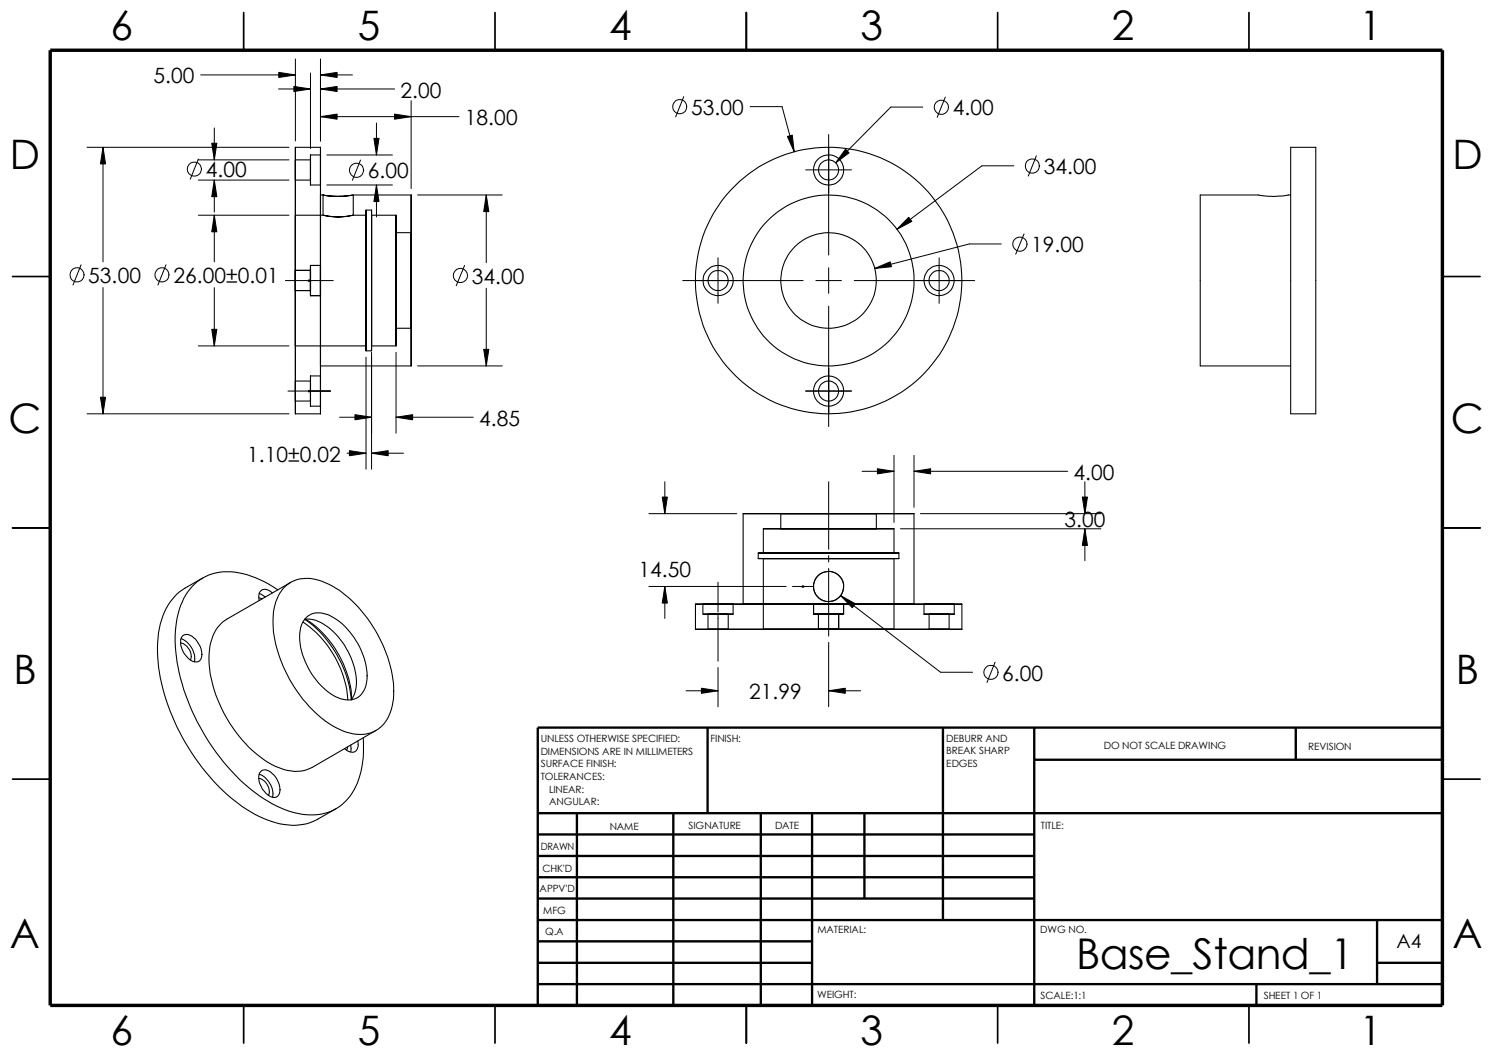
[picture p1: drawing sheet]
<svg xmlns="http://www.w3.org/2000/svg" width="297mm" height="210mm" viewBox="0 0 297 210" stroke-linecap="round" stroke-linejoin="round" font-family="sans-serif">
<g fill="none" stroke="#000" stroke-width=".34">
<path d="M48.5 2.5v7.5M98.5 2.5v7.5M148.5 2.5v7.5M198.5 2.5v7.5M248.5 2.5v7.5M2.5 55h7.5M286.9 55h7.5M2.5 105h7.5M286.9 105h7.5M2.5 154.9h7.5M286.9 154.9h7.5M48.5 199.9v7.5"/>
<path d="M98.5 199.9v7.5M148.5 199.9v7.5M198.5 199.9v7.5M248.5 199.9v7.5"/>
</g>
<g fill="none" stroke="#000" stroke-width=".47">
<path d="M140.8 144.7v17M187.6 144.7v38.3M205.7 151.1h81.2M205.7 144.7v55.2M257.8 144.7v6.4M286.9 144.7h-179.9v55.2M107 165.9h98.7M107 170.2h98.7M107 174.5h98.7M107 178.7h98.7M107 161.7h179.9M114.8 161.7v38.2"/>
<path d="M133.9 161.7v38.2M151.3 161.7v38.2M161.5 161.7v38.2M172 161.7v17M107 191.5h54.5M107 183h179.9M107 187.2h54.5M107 195.7h179.9M249.9 195.7v4.2M273.9 191.5h13M273.9 183v12.7"/>
</g>
<path d="M10 10h276.9v189.9h-276.9z" fill="none" stroke="#000" stroke-width=".68" stroke-linecap="butt"/>
<g fill="none" stroke="#000" stroke-width=".21">
<path d="M58.8 31.8v4zM58.8 29.3v53zM58.8 29.3h5M58.8 31.8h3M58.8 35.8h3M61.8 31.8v4zM61.8 30.8v6zM61.8 36.8h2M61.8 30.8h2M63.8 38.8v34zM63.8 29.3v53zM63.8 30.8v6z"/>
<path d="M63.8 38.8h.5v4h-5.5M64.3 38.8a17.9 17.9 0 0 0 6 0 15.4 15.4 0 0 1-6 0zM81.8 38.8v34zM81.8 38.8h-11.5v4h2.5M256.8 29.3h4.9v53h-4.9zM256.8 38.8a20.3 20.3 0 0 1-6.5 0h-11.5v34h18M58.8 53.8v4zM58.8 42.8v26zM58.8 53.8h3M58.8 57.8h3M61.8 53.8v4zM61.8 52.8v6z"/>
<path d="M61.8 58.8h2M61.8 52.8h2M63.8 52.8v6zM64.3 42.8a13.3 13.3 0 0 0 6 0 13.5 13.5 0 0 1-6 0zM72.8 42.8v26zM72.8 41.8v28zM72.8 41.8h1.1M73.9 42.8v26zM73.9 41.8v28zM73.9 42.8h4.9M78.8 42.8v26zM78.8 46.3v19z"/>
<path d="M78.8 46.3h3M81.8 46.3v19zM58.8 75.8v4zM58.8 75.8h3M58.8 79.8h3M58.8 68.8h14M61.8 75.8v4zM61.8 74.8v6zM61.8 74.8h2M63.8 74.8v6zM63.8 72.8h18M72.8 69.8h1.1"/>
<path d="M73.9 68.8h4.9M78.8 65.3h3M58.8 82.3h5M61.8 80.8h2M40.3 114.9l-3.5 2.1a11.9 11.9 0 0 0-5.3 8.8 35.2 35.2 0 0 0 4.8 20.8 38.7 38.7 0 0 0 14.4 15.3 14.2 14.2 0 0 0 10.9 1.7l1.3-.5 3.9-2.3M51.5 118.9l.7 .2M51.6 118.1l1.1 .6M54.2 117.9a1.62 1.62 0 0 0-2.5-.2l-.2 .8 .1 .9M55.2 117.3a18.2 18.2 0 0 0-10.8-3.6 9.6 9.6 0 0 0-8.5 6.8 23.9 23.9 0 0 0-.3 13.3 42.9 42.9 0 0 0 16.1 24.5 17.1 17.1 0 0 0 12.1 3.6 10 10 0 0 0 7.8-7.8 20.5 20.5 0 0 0 .7-7.4M56.3 117a6.7 6.7 0 0 1 7.8-1.4 22.2 22.2 0 0 1 10.7 9.9 23.9 23.9 0 0 1 3.5 13.5 7.6 7.6 0 0 1-4 6.5 8.6 8.6 0 0 1-7.5-.8 25.7 25.7 0 0 1-11.4-14.8 16.3 16.3 0 0 1-.3-10.8l.6-1.2zM57.8 115.8l-12.7 7.3a7.5 7.5 0 0 0-3.4 6 23.9 23.9 0 0 0 4.7 15.8 20.3 20.3 0 0 0 10.4 8.2 7.2 7.2 0 0 0 5.3-.5l12.7-7.4M147.8 102.2h34z"/>
<path d="M147.8 102.2v17.9M150.8 110h28zM150.8 111.1h28zM150.8 110v1.1M151.8 111.1h26zM151.8 105.2h26zM151.8 110h26zM151.8 105.2v4.8M151.8 111.1v14M155.3 102.2h19zM155.3 105.2h19zM155.3 102.2v3"/>
<path d="M174.3 102.2v3M177.8 105.2v4.8M177.8 111.1v14M178.8 110v1.1M181.8 102.2v17.9M35.9 127.9a2.61 2.61 0 0 1 1.9 3.3M36 127a4.3 4.3 0 0 1 2.7 4.6M36.3 126.5a1.54 1.54 0 0 1 2.2 .3 3.8 3.8 0 0 1 1.4 4.4 1.64 1.64 0 0 1-2.5-.3 4.3 4.3 0 0 1-1.4-3.9zM60.2 123.7a20.4 20.4 0 0 1 9 15.5M60.6 123.1a22 22 0 0 1 9.2 16.1M60.6 123.1a7.6 7.6 0 0 1 6.2 3 14.6 14.6 0 0 1 4.1 10.4l-.4 1.5-.6 1.1M60.7 123.1a20.3 20.3 0 0 1 9.2 16"/>
<path d="M61 122.8a4.3 4.3 0 0 1 5.2-.1 14.5 14.5 0 0 1 6.8 12.3 4 4 0 0 1-3.4 4.2 7.8 7.8 0 0 1-5.9-3 14.6 14.6 0 0 1-4.1-10.4l.2-1 .4-.9zM138.3 125.1h53zM138.3 120.1h53zM138.3 120.1v5M139.8 120.1v2M139.9 120.1h5.9zM139.9 122.1h5.9zM140.8 122.1h4.1zM140.8 125.1h4.1zM140.8 122.1v3M144.9 122.1v3M145.8 120.1v2"/>
<path d="M147.8 120.1h34zM151.8 125.1h26zM161.8 120.1h6zM161.8 122.1h6zM161.8 120.1v2M162.8 125.1h4zM162.8 122.1h4zM162.8 122.1v3M166.8 122.1v3M167.8 120.1v2M183.8 120.1h6zM183.8 122.1h6z"/>
<path d="M183.8 120.1v2M184.8 125.1h4zM184.8 122.1h4zM184.8 122.1v3M188.8 122.1v3M189.8 120.1v2M191.3 120.1v5M51.5 154.8a2.61 2.61 0 0 1 1.9 3.4M51.6 154a4.3 4.3 0 0 1 2.6 4.5M51.7 153.6a1.45 1.45 0 0 1 2.4 .2 3.8 3.8 0 0 1 1.3 4.3 1.41 1.41 0 0 1-2.2-.1 4.1 4.1 0 0 1-1.5-4.4zM69.1 148.5l-.1 .7M69.8 148.2v1.4"/>
<path d="M71.2 147.4a1.67 1.67 0 0 1-1.1 2.2l-.8-.2-.8-.5"/>
<circle cx="164.8" cy="33.8" r="3"/>
<circle cx="164.8" cy="33.8" r="2"/>
<circle cx="142.8" cy="55.8" r="3"/>
<circle cx="142.9" cy="55.8" r="2.01"/>
<circle cx="164.8" cy="55.8" r="9.5"/>
<circle cx="164.8" cy="55.8" r="17"/>
<circle cx="164.8" cy="55.8" r="26.5"/>
<circle cx="186.8" cy="55.8" r="2"/>
<circle cx="186.8" cy="55.8" r="3"/>
<circle cx="164.8" cy="77.8" r="3"/>
<circle cx="164.8" cy="77.8" r="2"/>
<circle cx="164.8" cy="116.6" r="2.99"/>
</g>
<g fill="none" stroke="#000" stroke-width=".2">
<path d="M39.9 14.9h18.9M55.4 17.7h6.4M58.8 11.7v16.3M61.8 14.5v15M63.8 17.7h14.7M63.8 11.7v16.3M63.8 14.9h6.3M136 19.2l-1.6 4M188 19.3l-1.6 4M17.3 29.3h40.2M20.5 29.3v22.8M39.5 31.6l-1.7 4"/>
<path d="M39.5 35.8h18M39.5 31.8h18M42.6 25.4v6.4M42.6 35.8v6.4M63.8 23.2h27.5M65 30.8h13.1M65 36.8h13.1M71.7 31.8l-1.6 4.1M74.9 24.5v6.3M74.9 36.8v6.3M81.8 20v17.5M83.1 38.8h16.8"/>
<path d="M96.7 38.8v13.4M149.2 21.2h6.4l2.4 9M160.3 33.8h9.1M164.8 26.8v23.9M183.6 21.3h-6.4l-11 11.1M201.7 33h-6.4l-16.9 12.6M206.2 31l-1.6 4M16.1 52.7l-1.6 4M20.5 57.2v25.1M33 52.7l-1.6 4M39.5 42.8h18M42.6 42.8v9.3"/>
<path d="M42.6 57.2v11.6M56.8 55.8h9.5M61.4 55.7l.3 .3M61.5 55.7v.3M61.6 55.7l-.3 .3M92.4 52.8l-1.6 4M96.7 57.3v15.5M135.8 55.8h24M142.8 51.3v9M162.3 55.8h5.1M164.8 53.3v5M169.9 55.8h24"/>
<path d="M186.8 51.3v9M199.2 48.5h-6.4l-18.8 4.9M203.7 46.5l-1.6 4M39.5 68.8h18M57.3 77.8h8.4M61.4 77.6l.3 .3M61.5 77.6v.3M61.6 77.6l-.3 .3M72.8 71v22.3M73.9 70.1v23.2M78.8 70.1v16M83.1 72.8h16.8"/>
<path d="M160.3 77.8h9.1M164.8 60.9v23.9M17.3 82.3h40.2M67.6 83h6.3M69 90.1h3.8M73.9 90.1h6.4M78.8 83h15.3M132.2 95.8v6.4M164.8 95.8v13.4M171.5 93.7h6.3M177.8 90.6v13.3M181.8 90.6v10.3"/>
<path d="M181.8 93.7h30.6M215.8 95.8v6.4M129.1 116.6h27.3M129.1 102.2h17.5M132.2 116.6v6.4M142.8 115.8v5.9M157.6 116.6h4.2M159.6 116.5l.3 .3M159.7 116.5v.3M159.9 116.5l-.3 .3M164.8 110.5v1.3M164.8 113v13.5"/>
<path d="M167.2 118.4l19.9 15.3h6.4M179.1 105.2h39.9M183.1 102.2h35.9M215.8 105.2v6.3M136.5 137.4h6.3M142.8 122.2v9.3M142.8 132.8v7.7M164.8 127.8v12.7M164.8 137.4h6.4M198 131.7l-1.7 4"/>
<circle cx="38.7" cy="33.6" r="1.41"/>
<circle cx="70.9" cy="33.9" r="1.41"/>
<circle cx="135.2" cy="21.2" r="1.41"/>
<circle cx="187.3" cy="21.3" r="1.41"/>
<circle cx="205.3" cy="33" r="1.41"/>
<circle cx="15.3" cy="54.7" r="1.41"/>
<circle cx="32.2" cy="54.7" r="1.41"/>
<circle cx="91.6" cy="54.8" r="1.41"/>
<circle cx="202.9" cy="48.6" r="1.41"/>
<circle cx="197.1" cy="133.7" r="1.41"/>
</g>
<g fill="#000" stroke="#000" stroke-width=".2">
<path d="M55.5 14.4l3.3 .5-3.3 .5zM58.5 17.2l3.3 .5-3.3 .5zM63.8 17.7l3.3-.5v1zM63.8 14.9l3.3-.5v1zM20.5 29.3l.5 3.3h-1zM42.6 35.8l.5 3.3h-1zM42.1 28.5h1l-.5 3.3zM63.8 23.2l3.3-.5v1zM74.9 36.8l.5 3.3h-1zM74.4 27.5h1l-.5 3.3zM78.5 22.7l3.3 .5-3.3 .5zM96.7 38.8l.5 3.3h-1z"/>
<path d="M156.6 27.1l1-.2 .4 3.3zM168.2 29.7l.7 .7-2.7 2zM42.6 42.8l.5 3.3h-1zM174 53.4l3.1-1.3 .2 .9zM180.8 43.2l.6 .8-3 1.6zM42.1 65.5h1l-.5 3.3zM96.2 69.5h1l-.5 3.3zM20 79h1l-.5 3.3zM69.5 89.6l3.3 .5-3.3 .5zM70.6 82.5l3.3 .5-3.3 .5zM73.9 90.1l3.3-.5v1zM78.8 83l3.3-.5v1z"/>
<path d="M174.5 93.2l3.3 .5-3.3 .5zM181.8 93.7l3.3-.5v1zM132.2 116.6l.6 3.3h-1.1zM131.7 98.8h1.1l-.6 3.4zM167.2 118.4l2.9 1.7-.6 .8zM215.8 105.2l.5 3.3h-1zM215.3 98.8h1l-.5 3.4zM139.5 136.9l3.3 .5-3.3 .5zM164.8 137.4l3.3-.5v1z"/>
</g>
<text font-size="8.4" x="214.1" y="192.7">Base_Stand_1</text>
<g font-size="8.1">
<text x="22" y="8">6</text>
<text x="71.2" y="8">5</text>
<text x="121.2" y="8">4</text>
<text x="171.2" y="8">3</text>
<text x="221.2" y="8">2</text>
<text x="270.4" y="8">1</text>
<text x="1.9" y="33.6">D</text>
<text x="288.9" y="33.6">D</text>
<text x="1.7" y="86.1">C</text>
<text x="288.6" y="86.1">C</text>
<text x="2.7" y="136.1">B</text>
<text x="289.6" y="136.1">B</text>
<text x="2" y="188.5">A</text>
<text x="288.9" y="188.5">A</text>
<text x="22" y="207.9">6</text>
<text x="71.2" y="207.9">5</text>
<text x="121.2" y="207.9">4</text>
<text x="171.2" y="207.9">3</text>
<text x="221.2" y="207.9">2</text>
<text x="270.4" y="207.9">1</text>
</g>
<g font-size="4.2">
<text x="30.6" y="16.6">5.00</text>
<text x="79.7" y="19.4">2.00</text>
<text x="137.5" y="22.9">53.00</text>
<text x="189.5" y="22.9">4.00</text>
<text x="92.5" y="24.9">18.00</text>
<text x="40.9" y="35.3">4.00</text>
<text x="73.2" y="35.5">6.00</text>
<text x="207.6" y="34.6">34.00</text>
<text x="205.1" y="50.2">19.00</text>
<text x="17.6" y="56.3">53.00</text>
<text x="34.5" y="56.3">26.00±0.01</text>
<text x="93.8" y="56.4">34.00</text>
<text x="95.3" y="84.7">4.85</text>
<text x="49.1" y="91.8">1.10±0.02</text>
<text x="213.6" y="95.4">4.00</text>
<text x="211.7" y="104.8">3.00</text>
<text x="127" y="114.8">14.50</text>
<text x="199.4" y="135.3">6.00</text>
<text x="149" y="139">21.99</text>
</g>
<text font-size="3.9" x="277.8" y="188.5">A4</text>
<g font-size="2">
<text x="107.6" y="147.6">UNLESS OTHERWISE SPECIFIED:</text>
<text x="141.3" y="147.6">FINISH:</text>
<text x="188.3" y="147.5">DEBURR AND</text>
<text x="219.6" y="149">DO NOT SCALE DRAWING</text>
<text x="260.3" y="149.2">REVISION</text>
<text x="107.6" y="155.1">TOLERANCES:</text>
<text x="107.6" y="150.1">DIMENSIONS ARE IN MILLIMETERS</text>
<text x="107.6" y="152.6">SURFACE FINISH:</text>
<text x="188.3" y="152.5">EDGES</text>
<text x="188.3" y="150">BREAK SHARP</text>
<text x="109.2" y="157.6">LINEAR:</text>
<text x="109.2" y="160.1">ANGULAR:</text>
<text x="121.3" y="165">NAME</text>
<text x="137" y="164.9">SIGNATURE</text>
<text x="154.2" y="164.9">DATE</text>
<text x="207" y="164.9">TITLE:</text>
<text x="107.6" y="169.1">DRAWN</text>
<text x="107.9" y="173.4">CHK'D</text>
<text x="107.4" y="177.5">APPV'D</text>
<text x="108.1" y="181.8">MFG</text>
<text x="162.6" y="185.5">MATERIAL:</text>
<text x="206.9" y="185.5">DWG NO.</text>
<text x="108.5" y="186">Q.A</text>
<text x="162.6" y="198.5">WEIGHT:</text>
<text x="207" y="198.6">SCALE:1:1</text>
<text x="251.4" y="198.6">SHEET 1 OF 1</text>
</g>
</svg>
